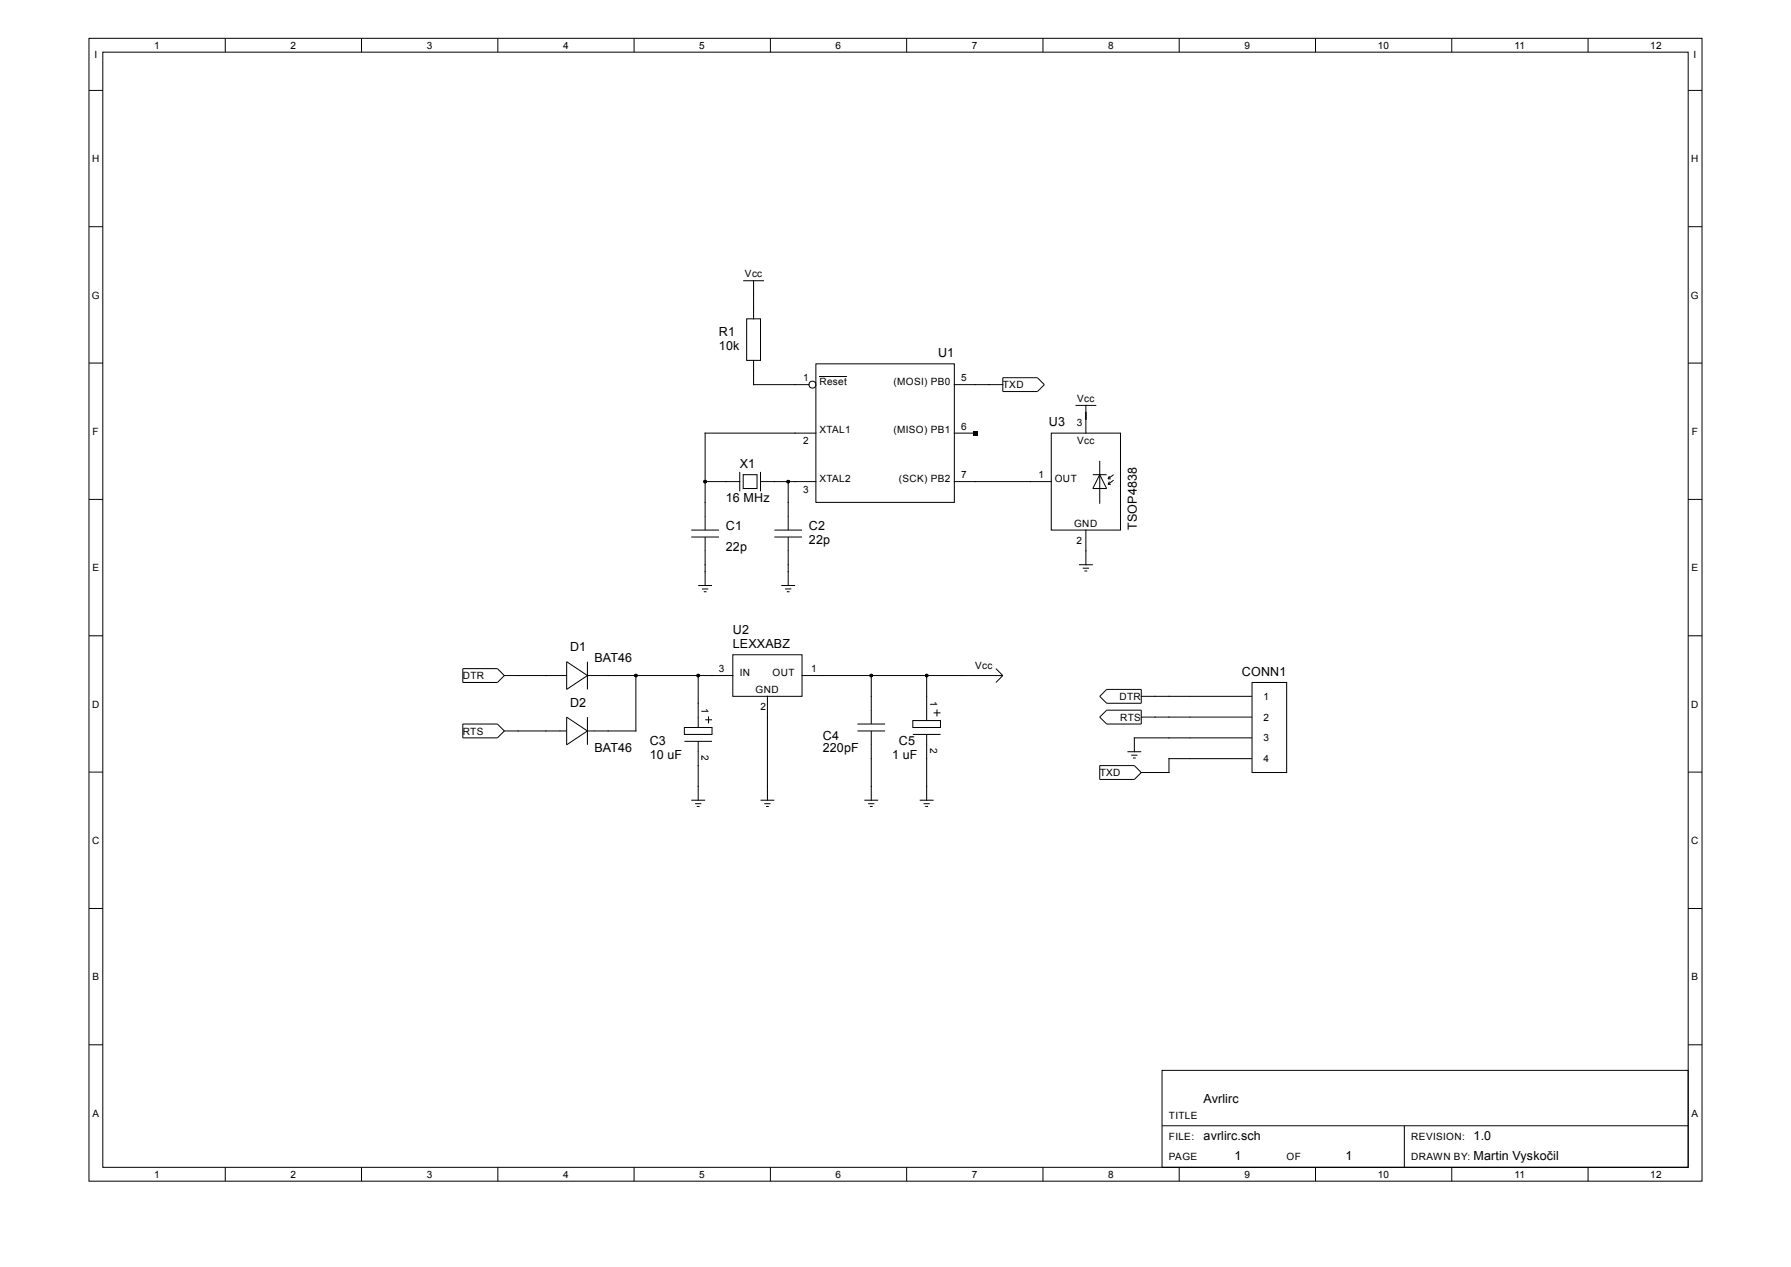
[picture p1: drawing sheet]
<svg xmlns="http://www.w3.org/2000/svg" width="297mm" height="210mm" viewBox="0 0 297 210" stroke-linecap="round" stroke-linejoin="round" font-family="sans-serif">
<g fill="none" stroke="#000" stroke-width=".17">
<path d="M14.8 6.3h267.4v189.5h-267.4zM14.8 15h2.3M17 8.6h262.9v184.9h-262.9zM37.4 6.3v2.3M60 6.3v2.3M82.6 6.3v2.3M105.1 6.3v2.3M127.8 6.3v2.3M150.3 6.3v2.3M173 6.3v2.3M195.5 6.3v2.3M218.2 6.3v2.3"/>
<path d="M240.7 6.3v2.3M263.4 6.3v2.3M279.9 15h2.3M14.8 37.6h2.3M279.9 37.6h2.3M123.2 46.5h3.5M123.8 52.8h2.3v6.9h-2.3zM125 46.5v6.3M125 59.7v4.1h9.1M14.8 60.2h2.3M116.9 79.8h5.8M122.7 78.2v3.2"/>
<path d="M123.2 78.7h2.3v2.3h-2.3zM126.1 79.8h9.2M126.1 78.2v3.2M130.7 79.8v8.1M135.3 60.3h23v23h-23zM135.3 71.8h-18.4v16.1M135.9 62.3h4.6M158.3 79.8h16M158.3 63.8h8M158.3 71.8h3.4M166.3 62.6h5.7l1.2 1.2-1.2 1.1h-5.7zM174.3 71.8h11.5v16.1h-11.5z"/>
<path d="M178.3 67.2h3.5M180.1 67.2v4.6M181.2 78.7h2.3M182.4 76.4v7.1M182.4 78.7l1.1 2.3h-2.3zM183.7 79.4h.5M184 79.8l-.3 .5M184 78.9l-.3 .5M184.7 79.6l-1 .7M184.7 78.7l-1 .7M279.9 60.2h2.3M14.8 82.8h2.3"/>
<path d="M114.6 89h4.6M114.6 87.9h4.6M115.8 97h2.3M116.4 97.6h1M116.7 98.1h.5M116.9 89v8M128.4 89h4.6M128.4 87.9h4.6M129.6 97h2.3M130.2 97.6h1M130.5 98.1h.4M130.7 89v8"/>
<path d="M178.9 93.6h2.3M179.6 94.2h1M179.8 94.6h.5M180.1 87.9v5.7M183.7 80.3h.5M279.9 82.8h2.3M14.8 105.4h2.3M76.7 110.8h5.8l1.1 1.2-1.1 1.1h-5.8zM83.6 112h10.4M94 109.7l3.4 2.3-3.4 2.3zM94 118.9l3.4 2.3-3.4 2.3zM97.4 112h24.1"/>
<path d="M97.4 109.7v4.6M97.4 118.9v4.6M105.4 112v9.2h-8M115.8 112v8.6M116.9 119.3h1.2M117.5 118.7v1.2M121.5 108.5h11.5v6.9h-11.5zM127.3 115.4v17.2M133 112h33.3M144.5 112v8M151.4 119.4h4.6v1.2h-4.6zM153.7 112v7.4"/>
<path d="M154.8 118.2h1.2M155.4 117.6v1.1M165.1 110.8l1.2 1.2M166.3 112l-1.2 1.1M183.5 117.7h5.8v2.3h-5.8l-1.1-1.1zM183.5 114.3h5.8v2.3h-5.8l-1.1-1.2zM189.3 118.9h18.3M189.3 115.4h18.3M207.6 113.1h5.8v14.9h-5.8zM279.9 105.4h2.3M14.8 128h2.3M76.7 120h5.8l1.1 1.2-1.1 1.1h-5.8z"/>
<path d="M83.6 121.2h10.4M113.5 120.6h4.6v1.1h-4.6zM113.5 122.9h4.6M114.6 132.6h2.3M115.3 133.2h1M115.6 133.7h.4M115.8 122.9v9.7M126.1 132.6h2.3M126.7 133.2h1.1M127 133.7h.5M142.2 121.2h4.6M142.2 120h4.6"/>
<path d="M143.3 132.6h2.3M144 133.2h1M144.3 133.7h.4M144.5 121.2v11.4M151.4 121.7h4.6M152.5 132.6h2.3M153.1 133.2h1.1M153.4 133.7h.5M153.7 121.7v10.9M182.4 126.9h5.7l1.2 1.1-1.2 1.2h-5.7zM187 124.6h2.3M187.6 125.2h1"/>
<path d="M187.9 125.6h.4M207.6 122.3h-19.5v2.3M207.6 125.7h-13.8v2.3h-4.5M279.9 128h2.3M14.8 150.6h2.3M279.9 150.6h2.3M14.8 173.2h2.3M192.7 177.4h87.2v16.1h-87.2zM279.9 173.2h2.3M37.4 193.5v2.3M60 193.5v2.3M82.6 193.5v2.3"/>
<path d="M105.1 193.5v2.3M127.8 193.5v2.3M150.3 193.5v2.3M173 193.5v2.3M192.7 186.6h87.2M195.5 193.5v2.3M218.2 193.5v2.3M232.9 186.6v6.9M240.7 193.5v2.3M263.4 193.5v2.3"/>
<circle cx="134.7" cy="63.8" r=".58"/>
</g>
<path d="M116.7 79.6h.4l.1 .2-.1 .2h-.4l-.1-.2zM130.5 79.6h.4l.1 .2-.1 .2h-.4l-.1-.2zM161.4 71.4h.6v.7h-.6zM105.3 111.8h.3l.1 .2-.1 .2h-.3l-.1-.2zM115.6 111.8h.4l.1 .2-.1 .2h-.4l-.1-.2zM144.3 111.8h.4l.1 .2-.1 .2h-.4l-.1-.2zM153.5 111.8h.4l.1 .2-.1 .2h-.4l-.1-.2z" fill="#000"/>
<g font-size="2.1">
<text x="119.2" y="55.7">R1</text>
<text x="119.2" y="58">10k</text>
<text x="155.6" y="59.2">U1</text>
<text x="173.9" y="70.6">U3</text>
<text x="122.7" y="77.5">X1</text>
<text x="120.4" y="83.3">16 MHz</text>
<text x="120.4" y="87.9">C1</text>
<text x="134.1" y="87.9">C2</text>
<text x="188.5" y="87.9" transform="rotate(-90 188.5 87.9)">TSOP4838</text>
<text x="120.4" y="91.3">22p</text>
<text x="134.1" y="90.2">22p</text>
<text x="94.5" y="108">D1</text>
<text x="121.5" y="105.1">U2</text>
<text x="121.5" y="107.4">LEXXABZ</text>
<text x="98.6" y="109.7">BAT46</text>
<text x="206" y="112">CONN1</text>
<text x="94.5" y="117.1">D2</text>
<text x="98.6" y="124.6">BAT46</text>
<text x="107.7" y="123.5">C3</text>
<text x="107.7" y="125.7">10 uF</text>
<text x="136.4" y="122.7">C4</text>
<text x="136.4" y="124.6">220pF</text>
<text x="147.9" y="125.7">1 uF</text>
<text x="149.1" y="123.5">C5</text>
<text x="199.6" y="182.7">Avrlirc</text>
<text x="199.6" y="188.9">avrlirc.sch</text>
<text x="244.4" y="188.9">1.0</text>
<text x="204.7" y="192.3">1</text>
<text x="223.1" y="192.3">1</text>
<text x="244.4" y="192.3">Martin Vyskočil</text>
</g>
<g font-size="1.7">
<text x="15.7" y="9.7">I</text>
<text x="25.6" y="8.1">1</text>
<text x="48.2" y="8.1">2</text>
<text x="70.8" y="8.1">3</text>
<text x="93.4" y="8.1">4</text>
<text x="116" y="8.1">5</text>
<text x="138.6" y="8.1">6</text>
<text x="161.2" y="8.1">7</text>
<text x="183.8" y="8.1">8</text>
<text x="206.4" y="8.1">9</text>
<text x="228.5" y="8.1">10</text>
<text x="251.1" y="8.1">11</text>
<text x="273.7" y="8.1">12</text>
<text x="280.9" y="9.7">I</text>
<text x="15.3" y="26.9">H</text>
<text x="280.5" y="26.9">H</text>
<text x="123.5" y="46">Vcc</text>
<text x="15.2" y="49.5">G</text>
<text x="280.4" y="49.5">G</text>
<text x="133.2" y="63.2">1</text>
<text x="135.9" y="63.8">Reset</text>
<text x="148.2" y="63.8">(MOSI) PB0</text>
<text x="159.4" y="63.2">5</text>
<text x="166.3" y="64.4">TXD</text>
<text x="135.9" y="71.8">XTAL1</text>
<text x="148.2" y="71.8">(MISO) PB1</text>
<text x="159.4" y="71.2">6</text>
<text x="178.6" y="70.6">3</text>
<text x="178.6" y="66.6">Vcc</text>
<text x="15.4" y="72.1">F</text>
<text x="133.2" y="73.6">2</text>
<text x="178.6" y="73.6">Vcc</text>
<text x="280.6" y="72.1">F</text>
<text x="133.2" y="81.7">3</text>
<text x="135.9" y="79.8">XTAL2</text>
<text x="149.1" y="79.8">(SCK) PB2</text>
<text x="159.4" y="79.2">7</text>
<text x="172.2" y="79.2">1</text>
<text x="174.9" y="79.8">OUT</text>
<text x="178.1" y="87.3">GND</text>
<text x="15.3" y="94.7">E</text>
<text x="178.5" y="90.2">2</text>
<text x="280.5" y="94.7">E</text>
<text x="76.7" y="112.6">DTR</text>
<text x="119.2" y="111.4">3</text>
<text x="122.7" y="112">IN</text>
<text x="128.1" y="112">OUT</text>
<text x="134.5" y="111.4">1</text>
<text x="161.7" y="110.8">Vcc</text>
<text x="15.3" y="117.3">D</text>
<text x="116.4" y="117.3" transform="rotate(90 116.4 117.3)">1</text>
<text x="125.3" y="114.8">GND</text>
<text x="126.1" y="117.7">2</text>
<text x="154.2" y="116.2" transform="rotate(90 154.2 116.2)">1</text>
<text x="185.6" y="116">DTR</text>
<text x="185.8" y="119.5">RTS</text>
<text x="209.5" y="119.4">2</text>
<text x="209.5" y="116">1</text>
<text x="280.5" y="117.3">D</text>
<text x="76.7" y="121.8">RTS</text>
<text x="116.4" y="125.2" transform="rotate(90 116.4 125.2)">2</text>
<text x="154.2" y="124" transform="rotate(90 154.2 124)">2</text>
<text x="209.5" y="122.9">3</text>
<text x="182.4" y="128.7">TXD</text>
<text x="209.5" y="126.3">4</text>
<text x="15.3" y="139.9">C</text>
<text x="280.5" y="139.9">C</text>
<text x="15.3" y="162.5">B</text>
<text x="280.5" y="162.5">B</text>
<text x="15.3" y="185.1">A</text>
<text x="193.8" y="185.4">TITLE</text>
<text x="280.5" y="185.1">A</text>
<text x="193.8" y="188.9">FILE:</text>
<text x="234" y="188.9">REVISION:</text>
<text x="25.6" y="195.3">1</text>
<text x="48.2" y="195.3">2</text>
<text x="70.8" y="195.3">3</text>
<text x="93.4" y="195.3">4</text>
<text x="116" y="195.2">5</text>
<text x="138.6" y="195.3">6</text>
<text x="161.2" y="195.3">7</text>
<text x="183.8" y="195.3">8</text>
<text x="193.8" y="192.3">PAGE</text>
<text x="206.4" y="195.3">9</text>
<text x="213.4" y="192.3">OF</text>
<text x="228.5" y="195.3">10</text>
<text x="234" y="192.3">DRAWN BY:</text>
<text x="251.1" y="195.3">11</text>
<text x="273.7" y="195.3">12</text>
</g>
</svg>
